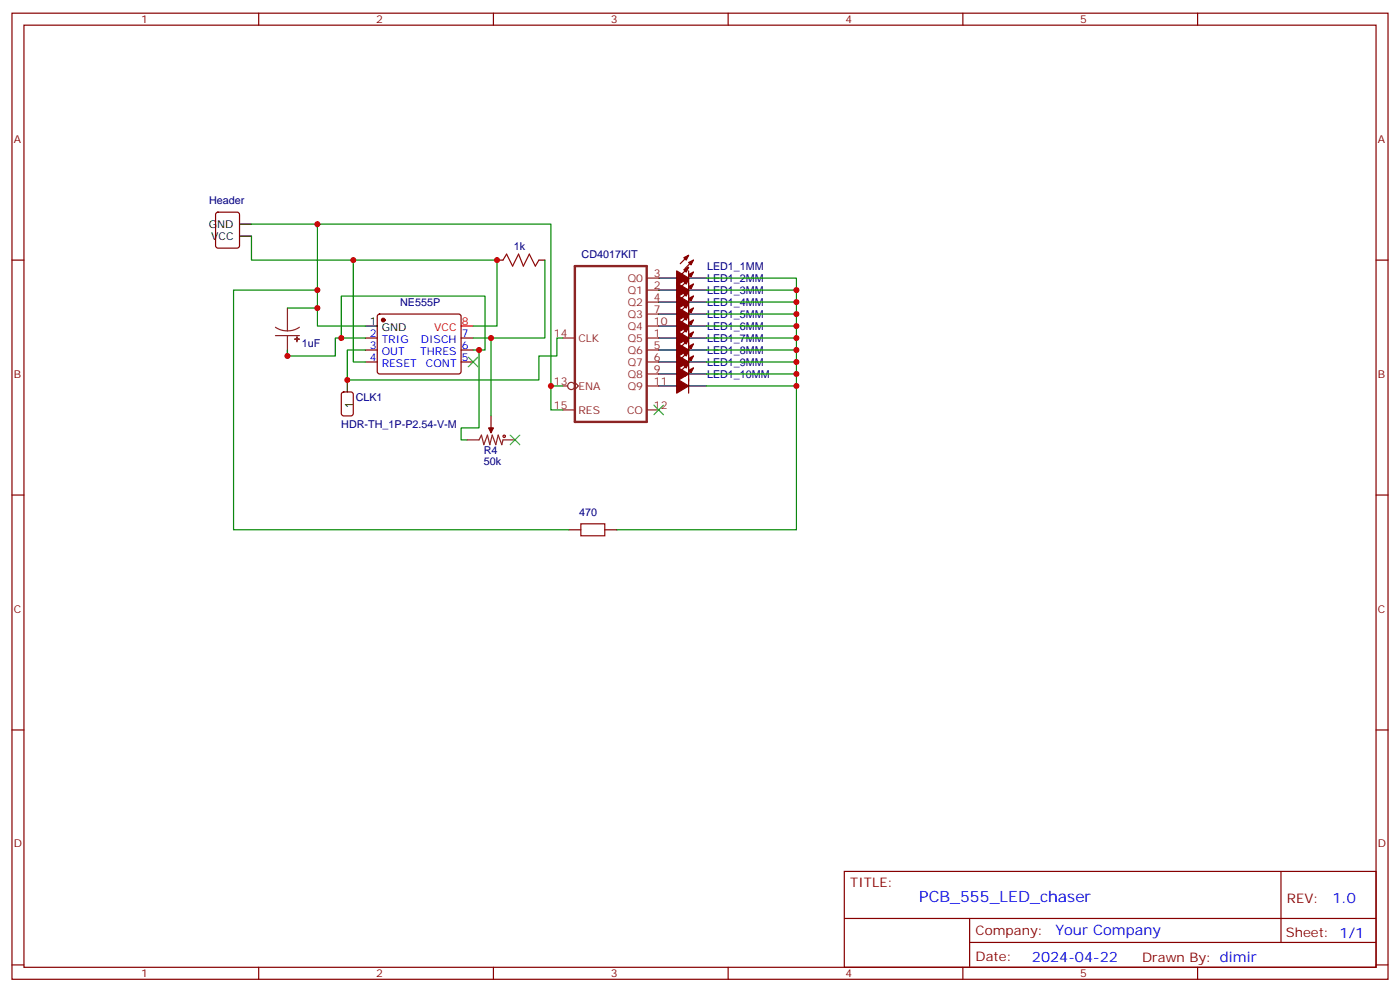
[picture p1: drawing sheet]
<svg xmlns="http://www.w3.org/2000/svg" width="412mm" height="292mm" viewBox="0 0 412 292" stroke-linecap="round" stroke-linejoin="round" font-family="sans-serif">
<g fill="none" stroke="#870000" stroke-width=".35">
<path d="M3.5 3.9h405.4v284.3h-405.4zM7.1 7.4h398.2v277.3h-398.2zM76.2 3.9v3.5M145.3 3.9v3.5M214.5 3.9v3.5M283.6 3.9v3.5M352.8 3.9v3.5M3.5 76.6h3.6M63.7 62.6l.5-.2h5.6l.7 .5 .1 9.4-.5 .7h-5.9l-.6-.4-.1-9.5zM146.4 76.6h1.8M158.7 76.6h1.8M202.8 79.7v36"/>
<path d="M202.8 75.1l-2.4 2.5M202.8 78.7l-2.4 2.4M204.3 76.6l-2.5 2.4M405.3 76.6h3.6M107.6 99.5h3.5M111.4 92.6l.4-.2h23.3l.5 .2 .2 .5v16.5l-.7 .5-23.5-.1-.5-.6v-16.3zM135.8 99.5h3.5M202.8 82.2l-2.4 2.5M202.8 92.8l-2.4 2.4M202.8 96.3l-2.4 2.5M202.8 89.3l-2.4 2.4M202.8 85.7l-2.4 2.5"/>
<path d="M202.8 99.8l-2.4 2.5M204.3 83.6l-2.5 2.5M204.3 80.1l-2.5 2.4M204.3 94.2l-2.5 2.5M204.3 97.7l-2.5 2.5M204.3 90.7l-2.5 2.4M204.3 87.1l-2.5 2.5M107.6 103h3.5M107.6 106.5h3.5M135.8 103h3.5M135.8 106.5h3.5M202.8 103.4l-2.4 2.4"/>
<path d="M202.8 106.9l-2.4 2.5M204.3 104.8l-2.5 2.4M204.3 108.3l-2.5 2.5M204.3 101.2l-2.5 2.5M144.6 122.4v3.5M3.5 145.7h3.6M167.6 155.9h3.5M178.2 155.9h3.5M405.3 145.7h3.6M3.5 214.8h3.6M405.3 214.8h3.6M248.7 256.5h156.6v28.2h-156.6z"/>
<path d="M377.3 256.5v20.9M248.7 270.3h156.5M285.6 277.4h119.6M285.6 270.3v14.1M3.5 284h3.6M76.2 284.7v3.5M145.3 284.7v3.5M214.5 284.7v3.5M283.6 284.7v3.5M352.8 284.7v3.5M405.3 284h3.6"/>
</g>
<g fill="#870000" stroke="#870000" stroke-width=".35">
<path d="M201.4 75.8l1.4-.7-.7 1.5z"/>
<path d="M202.8 77.3l1.5-.7-.7 1.4z"/>
<path d="M199.3 79.7l3.5 2.1-3.5 2.2z"/>
<path d="M143.9 125.9h1.4l-.7 1.5z"/>
<path d="M201.4 82.9l1.4-.7-.7 1.4z"/>
<path d="M202.8 84.3l1.5-.7-.7 1.4z"/>
<path d="M199.3 86.8l3.5 2.1-3.5 2.1z"/>
<path d="M201.4 79.4l1.4-.7-.7 1.4z"/>
<path d="M202.8 80.8l1.5-.7-.7 1.4z"/>
<path d="M199.3 83.3l3.5 2.1-3.5 2.1z"/>
<path d="M201.4 93.5l1.4-.7-.7 1.4z"/>
<path d="M202.8 94.9l1.5-.7-.7 1.4z"/>
<path d="M199.3 97.4l3.5 2.1-3.5 2.1z"/>
<path d="M201.4 97l1.4-.7-.7 1.4z"/>
<path d="M202.8 98.4l1.5-.7-.7 1.4z"/>
<path d="M199.3 100.9l3.5 2.1-3.5 2.1z"/>
<path d="M201.4 90l1.4-.7-.7 1.4z"/>
<path d="M202.8 91.4l1.5-.7-.7 1.4z"/>
<path d="M199.3 93.8l3.5 2.2-3.5 2.1z"/>
<path d="M201.4 86.4l1.4-.7-.7 1.4z"/>
<path d="M202.8 87.8l1.5-.7-.7 1.4z"/>
<path d="M199.3 90.3l3.5 2.1-3.5 2.1z"/>
<path d="M201.4 104.1l1.4-.7-.7 1.4z"/>
<path d="M202.8 105.5l1.5-.7-.7 1.4z"/>
<path d="M199.3 107.9l3.5 2.2-3.5 2.1z"/>
<path d="M201.4 107.6l1.4-.7-.7 1.4z"/>
<path d="M202.8 109l1.5-.7-.7 1.4z"/>
<path d="M199.3 111.5l3.5 2.1-3.5 2.1z"/>
<path d="M201.4 100.5l1.4-.7-.7 1.4z"/>
<path d="M202.8 102l1.5-.8-.7 1.5z"/>
<path d="M199.3 104.4l3.5 2.1-3.5 2.2z"/>
<circle cx="112.9" cy="94.2" r=".53"/>
</g>
<g fill="none" stroke="#000" stroke-width=".35">
<path d="M70.6 66h3.5M70.6 69.5h3.5M107.6 96h3.5M194 81.8h5.3M194 96h5.3M194 88.9h5.3M194 85.4h5.3M194 99.5h5.3M194 92.4h5.3M202.8 81.8h5.3M202.8 96h5.3M202.8 88.9h5.3"/>
<path d="M202.8 85.4h5.3M202.8 99.5h5.3M202.8 92.4h5.3M102.3 111.8v3.6M194 103h5.3M194 110.1h5.3M194 113.6h5.3M194 106.5h5.3M202.8 103h5.3M202.8 110.1h5.3M202.8 113.6h5.3M202.8 106.5h5.3"/>
</g>
<g fill="none" stroke="#a10000" stroke-width=".35">
<path d="M148.2 76.6l1-1.8 1.8 3.5 1.8-3.5 1.4 3.5 1.7-3.5 1.8 3.5 1-1.7M171.1 154.2h7.1v3.5h-7.1z"/>
<circle cx="148.5" cy="128.4" r=".35"/>
</g>
<path d="M135.8 96h3.5" fill="none" stroke="#f00" stroke-width=".35"/>
<g fill="none" stroke="#8c2424" stroke-width=".35">
<path d="M81.1 96.3l1.7 .8 1.9 .3M81.1 98.8h7.1M84.7 90.7v6.7M84.7 98.8v6M88.2 96.3l-1.7 .8-1.8 .3M165.8 99.5h3.5M190.5 99.5h3.5M190.5 85.4h3.5M190.5 81.8h3.5M190.5 88.9h3.5M190.5 92.4h3.5M190.5 96h3.5"/>
<path d="M165.8 113.6h1.4M169.3 112.5l1.1 1.1-1.1 1.1M190.5 103h3.5M190.5 106.5h3.5M190.5 110.1h3.5M190.5 113.6h3.5M137.6 129.5h3.5l.7-1.4 .7 2.8 1.1-2.8 .7 2.8 .7-2.8 1 2.8 .8-2.8 1 2.8 .4-1.4h3.5M144.6 125.9v1.5M165.8 120.6h3.5M190.5 120.6h3.5"/>
<circle cx="168.3" cy="113.6" r="1.06"/>
</g>
<g fill="#8c2424" stroke="#8c2424" stroke-width=".35">
<path d="M86.8 99.8h1.4z"/>
<path d="M87.5 99.1v1.4z"/>
</g>
<path d="M169.3 78.3h21.2v45.9h-21.2z" fill="none" stroke="#8c2424" stroke-width=".71"/>
<g fill="none" stroke="#008700" stroke-width=".35">
<path d="M74.1 66h88.2v54.6h3.5M74.1 69.5v7.1h72.3v19.4h-7.1M93.5 66v30h14.1M104.1 76.6v29.9h3.5M160.5 76.6v22.9h-15.9v22.9M84.7 90.7h8.8M93.5 85.4h-24.7v70.5h98.8M100.5 99.5v-12.4h42.4v15.9h-1.8M107.6 99.5h-8.8v5.3h-14.1v-1.8M139.3 99.5h5.3M165.8 99.5h-1.8v5.3h-5.3v7h-56.4v-8.8h5.3M208.1 81.8h26.5v3.6h-26.5"/>
<path d="M234.6 85.4v3.5h-26.5M234.6 88.9v3.5h-26.5M234.6 92.4v3.6h-26.5M234.6 96v3.5h-26.5M234.6 99.5v3.5h-26.5M139.3 103h1.8v22.9h-5.3v3.6h1.8M162.3 113.6h3.5M234.6 103v3.5h-26.5M234.6 106.5v3.6h-26.5M234.6 110.1v3.5h-26.5M234.6 113.6v42.3h-52.9"/>
</g>
<path d="M100.8 115.6l.4-.2h2.2l.6 .4 .1 5.9-.5 .7h-2.4l-.6-.4-.1-5.9z" fill="none" stroke="#900" stroke-width=".35"/>
<path d="M137.9 105.1l2.9 2.8M140.8 105.1l-2.9 2.8M192.6 119.2l2.8 2.9M195.4 119.2l-2.8 2.9M150.3 128.1l2.8 2.8M153.1 128.1l-2.8 2.8" fill="none" stroke="#3c3" stroke-width=".35"/>
<g fill="#c00">
<circle cx="234.6" cy="85.4" r=".88"/>
<circle cx="234.6" cy="88.9" r=".88"/>
<circle cx="234.6" cy="92.4" r=".88"/>
<circle cx="234.6" cy="96" r=".88"/>
<circle cx="234.6" cy="99.5" r=".88"/>
<circle cx="234.6" cy="103" r=".88"/>
<circle cx="234.6" cy="106.5" r=".88"/>
<circle cx="234.6" cy="110.1" r=".88"/>
<circle cx="234.6" cy="113.6" r=".88"/>
<circle cx="104.1" cy="76.6" r=".88"/>
<circle cx="84.7" cy="104.8" r=".88"/>
<circle cx="93.5" cy="66" r=".88"/>
<circle cx="93.5" cy="90.7" r=".88"/>
<circle cx="93.5" cy="85.4" r=".88"/>
<circle cx="100.5" cy="99.5" r=".88"/>
<circle cx="141.1" cy="103" r=".88"/>
<circle cx="146.4" cy="76.6" r=".88"/>
<circle cx="144.6" cy="99.5" r=".88"/>
<circle cx="162.3" cy="113.6" r=".88"/>
<circle cx="102.3" cy="111.8" r=".88"/>
</g>
<text font-size="4.6" fill="#00f" x="270.8" y="265.5">PCB_555_LED_chaser</text>
<g font-size="4.2" fill="#00f">
<text x="392.5" y="265.7">1.0</text>
<text x="310.9" y="275.3">Your Company</text>
<text x="304" y="283.1">2024-04-22</text>
</g>
<g font-size="3.9" fill="#800">
<text x="250.5" y="261.1">TITLE:</text>
<text x="379.1" y="265.7">REV:</text>
<text x="287.4" y="275.3">Company:</text>
<text x="378.7" y="275.9">Sheet: 1/1</text>
<text x="287.4" y="282.9">Date:</text>
<text x="336.4" y="283">Drawn By: dimir</text>
</g>
<g font-size="3.2" fill="#800">
<text x="41.6" y="6.9">1</text>
<text x="110.8" y="6.9">2</text>
<text x="179.9" y="6.9">3</text>
<text x="249.1" y="6.9">4</text>
<text x="318.2" y="6.9">5</text>
<text x="4.1" y="42">A</text>
<text x="405.9" y="42">A</text>
<text x="4.1" y="111.1">B</text>
<text x="405.9" y="111.1">B</text>
<text x="4.1" y="180.3">C</text>
<text x="405.9" y="180.3">C</text>
<text x="4.1" y="249.4">D</text>
<text x="405.9" y="249.4">D</text>
<text x="41.6" y="287.7">1</text>
<text x="110.8" y="287.7">2</text>
<text x="179.9" y="287.7">3</text>
<text x="249.1" y="287.7">4</text>
<text x="318.2" y="287.7">5</text>
</g>
<g font-size="3.2" fill="#000080">
<text x="61.6" y="60">Header</text>
<text x="151.4" y="73.7">1k</text>
<text x="171.3" y="75.9">CD4017KIT</text>
<text x="208.3" y="79.5">LED1_1MM</text>
<text x="208.3" y="83">LED1_2MM</text>
<text x="208.3" y="86.5">LED1_3MM</text>
<text x="117.9" y="90">NE555P</text>
<text x="208.3" y="93.6">LED1_5MM</text>
<text x="208.3" y="90">LED1_4MM</text>
<text x="208.3" y="97.1">LED1_6MM</text>
<text x="208.3" y="100.6">LED1_7MM</text>
<text x="88.9" y="102">1uF</text>
<text x="208.3" y="107.7">LED1_9MM</text>
<text x="208.3" y="104.2">LED1_8MM</text>
<text x="208.3" y="111.2">LED1_10MM</text>
<text x="104.8" y="117.9">CLK1</text>
<text x="100.5" y="125.9">HDR-TH_1P-P2.54-V-M</text>
<text x="142.5" y="136.9">50k</text>
<text x="142.5" y="133.7">R4</text>
<text x="170.6" y="151.8">470</text>
</g>
<g font-size="3.2">
<text x="61.5" y="67">GND</text>
<text x="62.2" y="70.6">VCC</text>
<text x="108.9" y="95.6">1</text>
<text x="112.4" y="97.4">GND</text>
<text x="103.9" y="119.9" transform="rotate(-90 103.9 119.9)">1</text>
</g>
<g font-size="3.2" fill="#8d2323">
<text x="184.9" y="82.9">Q0</text>
<text x="192.6" y="81.5">3</text>
<text x="184.9" y="86.4">Q1</text>
<text x="184.9" y="90">Q2</text>
<text x="192.6" y="85">2</text>
<text x="192.6" y="88.5">4</text>
<text x="184.9" y="93.5">Q3</text>
<text x="192.6" y="92.1">7</text>
<text x="192.6" y="95.6">10</text>
<text x="163.2" y="99.1">14</text>
<text x="170.4" y="100.5">CLK</text>
<text x="184.9" y="100.5">Q5</text>
<text x="184.9" y="97">Q4</text>
<text x="192.6" y="99.1">1</text>
<text x="184.9" y="104.1">Q6</text>
<text x="184.9" y="107.6">Q7</text>
<text x="192.6" y="102.7">5</text>
<text x="192.6" y="106.2">6</text>
<text x="163.2" y="113.2">13</text>
<text x="184.9" y="111.1">Q8</text>
<text x="192.6" y="109.7">9</text>
<text x="192.6" y="113.2">11</text>
<text x="170.4" y="114.7">ENA</text>
<text x="184.9" y="114.7">Q9</text>
<text x="163.2" y="120.3">15</text>
<text x="170.4" y="121.7">RES</text>
<text x="184.7" y="121.7">CO</text>
<text x="192.6" y="120.3">12</text>
</g>
<g font-size="3.2" fill="#f00">
<text x="136" y="95.6">8</text>
<text x="127.9" y="97.4">VCC</text>
</g>
<g font-size="3.2" fill="#00f">
<text x="108.9" y="99.1">2</text>
<text x="112.4" y="100.9">TRIG</text>
<text x="124" y="100.9">DISCH</text>
<text x="136" y="99.1">7</text>
<text x="108.9" y="102.7">3</text>
<text x="108.9" y="106.2">4</text>
<text x="112.4" y="104.4">OUT</text>
<text x="112.4" y="107.9">RESET</text>
<text x="123.8" y="104.4">THRES</text>
<text x="125.5" y="107.9">CONT</text>
<text x="136" y="106.2">5</text>
<text x="136" y="102.7">6</text>
</g>
</svg>
